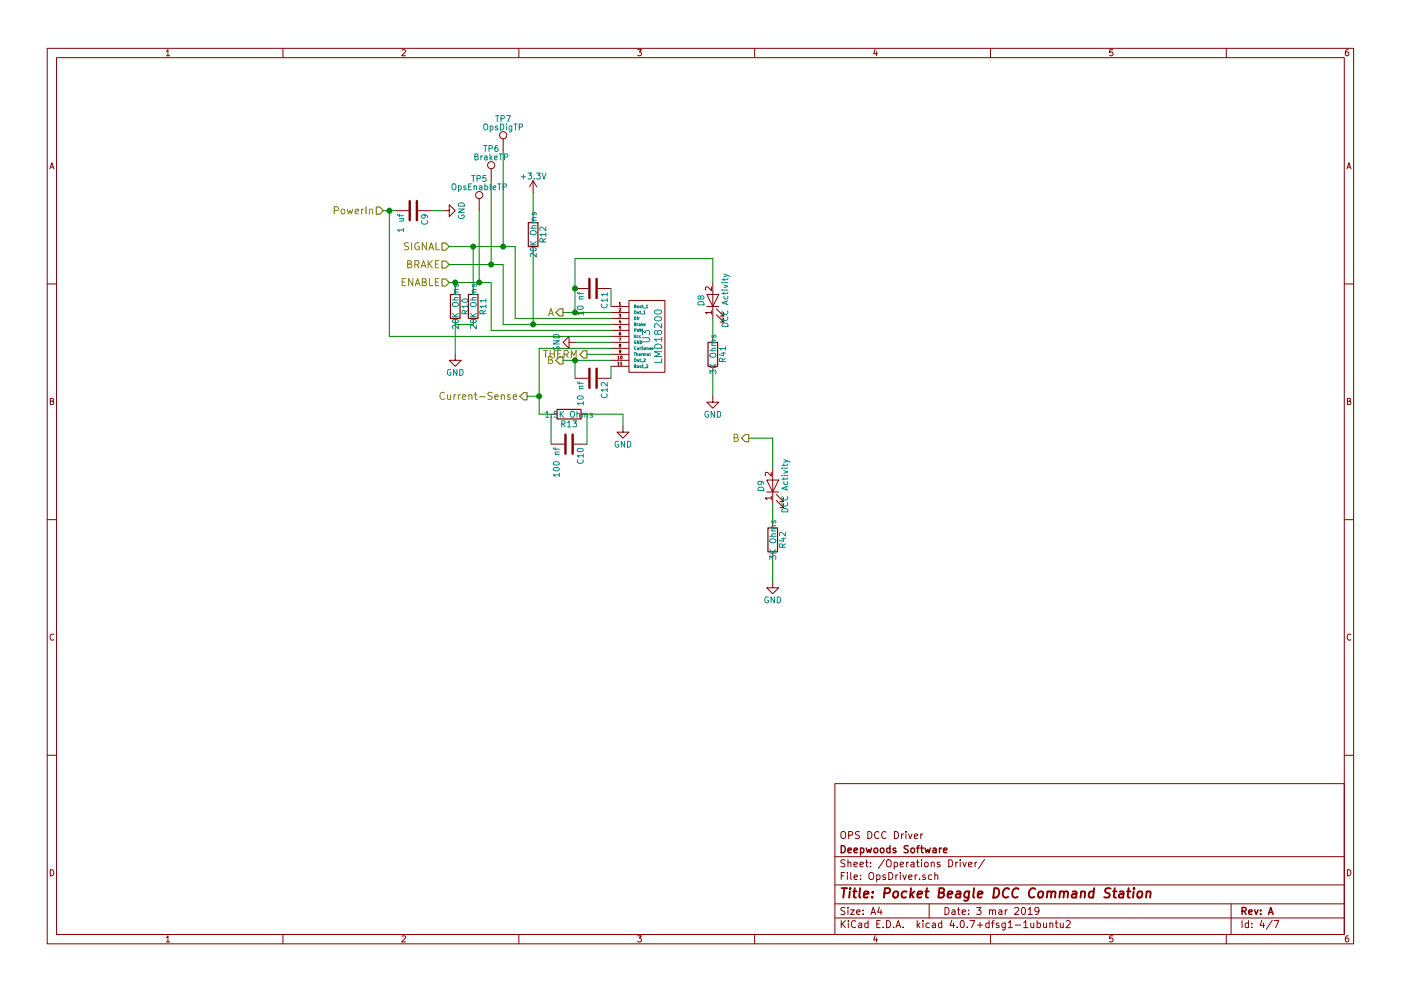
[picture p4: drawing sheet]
EESchema Schematic File Version 2
LIBS:power
LIBS:device
LIBS:transistors
LIBS:conn
LIBS:linear
LIBS:regul
LIBS:74xx
LIBS:cmos4000
LIBS:adc-dac
LIBS:memory
LIBS:xilinx
LIBS:microcontrollers
LIBS:dsp
LIBS:microchip
LIBS:analog_switches
LIBS:motorola
LIBS:texas
LIBS:intel
LIBS:audio
LIBS:interface
LIBS:digital-audio
LIBS:philips
LIBS:display
LIBS:cypress
LIBS:siliconi
LIBS:opto
LIBS:atmel
LIBS:contrib
LIBS:valves
LIBS:pocketbeagle
LIBS:lm2574n-5
LIBS:lmd18200
LIBS:tmp36
LIBS:sn65hvd233-ht
LIBS:L298N
LIBS:PocketBeagleCommandStation-cache
EELAYER 25 0
EELAYER END
$Descr A4 11693 8268
encoding utf-8
Sheet 4 7
Title "Pocket Beagle DCC Command Station"
Date "3 mar 2019"
Rev "A"
Comp "Deepwoods Software"
Comment1 "OPS DCC Driver"
Comment2 ""
Comment3 ""
Comment4 ""
$EndDescr
$Comp
L LMD18200 U3
U 1 1
P 5400 2800
F 0 "U3" H 5400 2800 60  0000 C CNN
F 1 "LMD18200" H 5400 2900 60  0000 C CNN
F 2 "TO220_11Pin:TO220_11PIN_VERT" H 5400 2800 60  0001 C CNN
F 3 "" H 5400 2800 60  0000 C CNN
F 4 "926-LMD18200T/NOPB" H 5400 2800 60  0001 C CNN "Mouser Part Number"
	1    5400 2800
	0    1    1    0   
$EndComp
Text HLabel 3200 1750 0    60   Input ~ 0
PowerIn
$Comp
L C C9
U 1 1
P 3450 1750
F 0 "C9" H 3475 1850 50  0000 L CNN
F 1 "1 uf" H 3475 1650 50  0000 L CNN
F 2 "Capacitors_THT:C_Rect_L7.0mm_W2.0mm_P5.00mm" H 3488 1600 50  0001 C CNN
F 3 "" H 3450 1750 50  0001 C CNN
F 4 "810-FG18X5R1H105KRT6" H 3450 1750 60  0001 C CNN "Mouser Part Number"
	1    3450 1750
	0    1    1    0   
$EndComp
$Comp
L GND #PWR028
U 1 1
P 3700 1750
F 0 "#PWR028" H 3700 1500 50  0001 C CNN
F 1 "GND" H 3700 1600 50  0000 C CNN
F 2 "" H 3700 1750 50  0001 C CNN
F 3 "" H 3700 1750 50  0001 C CNN
	1    3700 1750
	0    -1   -1   0   
$EndComp
$Comp
L GND #PWR029
U 1 1
P 4800 2850
F 0 "#PWR029" H 4800 2600 50  0001 C CNN
F 1 "GND" H 4800 2700 50  0000 C CNN
F 2 "" H 4800 2850 50  0001 C CNN
F 3 "" H 4800 2850 50  0001 C CNN
	1    4800 2850
	0    1    1    0   
$EndComp
Text HLabel 4700 2600 0    60   Output ~ 0
A
Text HLabel 4700 3000 0    60   Output ~ 0
B
$Comp
L C C12
U 1 1
P 4950 3150
F 0 "C12" H 4975 3250 50  0000 L CNN
F 1 "10 nf" H 4975 3050 50  0000 L CNN
F 2 "Capacitors_THT:C_Rect_L4.0mm_W2.5mm_P2.50mm" H 4988 3000 50  0001 C CNN
F 3 "" H 4950 3150 50  0001 C CNN
F 4 "75-1C10Z5U103M100B" H 4950 3150 60  0001 C CNN "Mouser Part Number"
	1    4950 3150
	0    1    1    0   
$EndComp
$Comp
L C C11
U 1 1
P 4950 2400
F 0 "C11" H 4975 2500 50  0000 L CNN
F 1 "10 nf" H 4975 2300 50  0000 L CNN
F 2 "Capacitors_THT:C_Rect_L4.0mm_W2.5mm_P2.50mm" H 4988 2250 50  0001 C CNN
F 3 "" H 4950 2400 50  0001 C CNN
F 4 "75-1C10Z5U103M100B" H 4950 2400 60  0001 C CNN "Mouser Part Number"
	1    4950 2400
	0    1    1    0   
$EndComp
Text HLabel 4900 2950 0    60   Output ~ 0
THERM
Text HLabel 4400 3300 0    60   Output ~ 0
Current-Sense
$Comp
L R R13
U 1 1
P 4750 3450
F 0 "R13" V 4830 3450 50  0000 C CNN
F 1 "1.5K Ohms" V 4750 3450 50  0000 C CNN
F 2 "Resistors_THT:R_Axial_DIN0204_L3.6mm_D1.6mm_P2.54mm_Vertical" V 4680 3450 50  0001 C CNN
F 3 "" H 4750 3450 50  0001 C CNN
F 4 "279-CFR25J1K5" V 4750 3450 60  0001 C CNN "Mouser Part Number"
	1    4750 3450
	0    1    1    0   
$EndComp
$Comp
L GND #PWR030
U 1 1
P 5200 3550
F 0 "#PWR030" H 5200 3300 50  0001 C CNN
F 1 "GND" H 5200 3400 50  0000 C CNN
F 2 "" H 5200 3550 50  0001 C CNN
F 3 "" H 5200 3550 50  0001 C CNN
	1    5200 3550
	1    0    0    -1  
$EndComp
$Comp
L C C10
U 1 1
P 4750 3700
F 0 "C10" H 4775 3800 50  0000 L CNN
F 1 "100 nf" H 4775 3600 50  0000 L CNN
F 2 "Capacitors_THT:C_Rect_L4.0mm_W2.5mm_P2.50mm" H 4788 3550 50  0001 C CNN
F 3 "" H 4750 3700 50  0001 C CNN
F 4 "594-K104Z15Y5VF5TL2" H 4750 3700 60  0001 C CNN "Mouser Part Number"
	1    4750 3700
	0    1    1    0   
$EndComp
Text HLabel 3750 2050 0    60   Input ~ 0
SIGNAL
Text HLabel 3750 2200 0    60   Input ~ 0
BRAKE
Text HLabel 3750 2350 0    60   Input ~ 0
ENABLE
Wire Wire Line
	3250 2800 5100 2800
Wire Wire Line
	3200 1750 3300 1750
Connection ~ 3250 1750
Wire Wire Line
	3700 1750 3600 1750
Wire Wire Line
	5100 2850 4800 2850
Wire Wire Line
	4700 2600 5100 2600
Wire Wire Line
	4700 3000 5100 3000
Wire Wire Line
	5100 2400 5100 2550
Wire Wire Line
	4800 2150 4800 2600
Connection ~ 4800 2600
Wire Wire Line
	4800 3150 4800 3000
Connection ~ 4800 3000
Wire Wire Line
	5100 3150 5100 3050
Wire Wire Line
	5100 2950 4900 2950
Wire Wire Line
	5100 2900 4500 2900
Wire Wire Line
	4500 2900 4500 3450
Wire Wire Line
	4500 3300 4400 3300
Wire Wire Line
	4500 3450 4600 3450
Connection ~ 4500 3300
Wire Wire Line
	4900 3450 5200 3450
Wire Wire Line
	5200 3450 5200 3550
Wire Wire Line
	4900 3700 4900 3450
Wire Wire Line
	4600 3450 4600 3700
Wire Wire Line
	3250 2800 3250 1750
Wire Wire Line
	5100 2650 4300 2650
Wire Wire Line
	4300 2650 4300 2050
Wire Wire Line
	4300 2050 3750 2050
Wire Wire Line
	4200 2700 5100 2700
Wire Wire Line
	4200 2200 4200 2700
Wire Wire Line
	3750 2200 4200 2200
Wire Wire Line
	4100 2750 5100 2750
Wire Wire Line
	4100 2350 4100 2750
Wire Wire Line
	3750 2350 4100 2350
$Comp
L R R10
U 1 1
P 3800 2550
F 0 "R10" V 3880 2550 50  0000 C CNN
F 1 "20K Ohms" V 3800 2550 50  0000 C CNN
F 2 "Resistors_THT:R_Axial_DIN0204_L3.6mm_D1.6mm_P2.54mm_Vertical" V 3730 2550 50  0001 C CNN
F 3 "" H 3800 2550 50  0001 C CNN
F 4 "603-MFR-12FTF52-20K" V 3800 2550 60  0001 C CNN "Mouser Part Number"
	1    3800 2550
	1    0    0    -1  
$EndComp
$Comp
L R R11
U 1 1
P 3950 2550
F 0 "R11" V 4030 2550 50  0000 C CNN
F 1 "20K Ohms" V 3950 2550 50  0000 C CNN
F 2 "Resistors_THT:R_Axial_DIN0204_L3.6mm_D1.6mm_P2.54mm_Vertical" V 3880 2550 50  0001 C CNN
F 3 "" H 3950 2550 50  0001 C CNN
F 4 "603-MFR-12FTF52-20K" V 3950 2550 60  0001 C CNN "Mouser Part Number"
	1    3950 2550
	1    0    0    -1  
$EndComp
$Comp
L R R12
U 1 1
P 4450 1950
F 0 "R12" V 4530 1950 50  0000 C CNN
F 1 "20K Ohms" V 4450 1950 50  0000 C CNN
F 2 "Resistors_THT:R_Axial_DIN0204_L3.6mm_D1.6mm_P2.54mm_Vertical" V 4380 1950 50  0001 C CNN
F 3 "" H 4450 1950 50  0001 C CNN
F 4 "603-MFR-12FTF52-20K" V 4450 1950 60  0001 C CNN "Mouser Part Number"
	1    4450 1950
	1    0    0    -1  
$EndComp
$Comp
L GND #PWR031
U 1 1
P 3800 2950
F 0 "#PWR031" H 3800 2700 50  0001 C CNN
F 1 "GND" H 3800 2800 50  0000 C CNN
F 2 "" H 3800 2950 50  0001 C CNN
F 3 "" H 3800 2950 50  0001 C CNN
	1    3800 2950
	1    0    0    -1  
$EndComp
$Comp
L +3.3V #PWR032
U 1 1
P 4450 1600
F 0 "#PWR032" H 4450 1450 50  0001 C CNN
F 1 "+3.3V" H 4450 1740 50  0000 C CNN
F 2 "" H 4450 1600 50  0001 C CNN
F 3 "" H 4450 1600 50  0001 C CNN
	1    4450 1600
	1    0    0    -1  
$EndComp
Wire Wire Line
	4450 1600 4450 1800
Wire Wire Line
	4450 2100 4450 2700
Connection ~ 4450 2700
Wire Wire Line
	3800 2700 3800 2950
Wire Wire Line
	3950 2700 3800 2700
Wire Wire Line
	3800 2400 3800 2350
Connection ~ 3800 2350
Wire Wire Line
	3950 2400 3950 2050
Connection ~ 3950 2050
$Comp
L LED D8
U 1 1
P 5950 2500
F 0 "D8" H 5950 2600 50  0000 C CNN
F 1 "DCC Activity" H 5950 2400 50  0000 C CNN
F 2 "LEDs:LED_D3.0mm" H 5950 2500 50  0001 C CNN
F 3 "" H 5950 2500 50  0001 C CNN
F 4 "710-151031VS06000" H 5950 2500 60  0001 C CNN "Mouser Part Number"
	1    5950 2500
	0    -1   -1   0   
$EndComp
$Comp
L R R41
U 1 1
P 5950 2950
F 0 "R41" V 6030 2950 50  0000 C CNN
F 1 "3K Ohms" V 5950 2950 50  0000 C CNN
F 2 "Resistors_THT:R_Axial_DIN0204_L3.6mm_D1.6mm_P1.90mm_Vertical" V 5880 2950 50  0001 C CNN
F 3 "" H 5950 2950 50  0001 C CNN
F 4 "660-MF1/4LCT52R302G" V 5950 2950 60  0001 C CNN "Mouser Part Number"
	1    5950 2950
	1    0    0    -1  
$EndComp
$Comp
L GND #PWR033
U 1 1
P 5950 3300
F 0 "#PWR033" H 5950 3050 50  0001 C CNN
F 1 "GND" H 5950 3150 50  0000 C CNN
F 2 "" H 5950 3300 50  0001 C CNN
F 3 "" H 5950 3300 50  0001 C CNN
	1    5950 3300
	1    0    0    -1  
$EndComp
Wire Wire Line
	5950 3300 5950 3100
Wire Wire Line
	5950 2800 5950 2650
Wire Wire Line
	5950 2350 5950 2150
Wire Wire Line
	5950 2150 4800 2150
Connection ~ 4800 2400
$Comp
L LED D9
U 1 1
P 6450 4050
F 0 "D9" H 6450 4150 50  0000 C CNN
F 1 "DCC Activity" H 6450 3950 50  0000 C CNN
F 2 "LEDs:LED_D3.0mm" H 6450 4050 50  0001 C CNN
F 3 "" H 6450 4050 50  0001 C CNN
F 4 "710-151031SS06000 " H 6450 4050 60  0001 C CNN "Mouser Part Number"
	1    6450 4050
	0    -1   -1   0   
$EndComp
$Comp
L R R42
U 1 1
P 6450 4500
F 0 "R42" V 6530 4500 50  0000 C CNN
F 1 "3K Ohms" V 6450 4500 50  0000 C CNN
F 2 "Resistors_THT:R_Axial_DIN0204_L3.6mm_D1.6mm_P1.90mm_Vertical" V 6380 4500 50  0001 C CNN
F 3 "" H 6450 4500 50  0001 C CNN
F 4 "660-MF1/4LCT52R302G" V 6450 4500 60  0001 C CNN "Mouser Part Number"
	1    6450 4500
	1    0    0    -1  
$EndComp
$Comp
L GND #PWR034
U 1 1
P 6450 4850
F 0 "#PWR034" H 6450 4600 50  0001 C CNN
F 1 "GND" H 6450 4700 50  0000 C CNN
F 2 "" H 6450 4850 50  0001 C CNN
F 3 "" H 6450 4850 50  0001 C CNN
	1    6450 4850
	1    0    0    -1  
$EndComp
Wire Wire Line
	6450 4850 6450 4650
Wire Wire Line
	6450 4350 6450 4200
Wire Wire Line
	6450 3650 6450 3900
Text HLabel 6250 3650 0    60   Output ~ 0
B
Wire Wire Line
	6250 3650 6450 3650
$Comp
L TEST_1P TP7
U 1 1
P 4200 1250
F 0 "TP7" H 4200 1520 50  0000 C CNN
F 1 "OpsDigTP" H 4200 1450 50  0000 C CNN
F 2 "Measurement_Points:Measurement_Point_Round-TH_Small" H 4400 1250 50  0001 C CNN
F 3 "" H 4400 1250 50  0001 C CNN
	1    4200 1250
	1    0    0    -1  
$EndComp
$Comp
L TEST_1P TP6
U 1 1
P 4100 1500
F 0 "TP6" H 4100 1770 50  0000 C CNN
F 1 "BrakeTP" H 4100 1700 50  0000 C CNN
F 2 "Measurement_Points:Measurement_Point_Round-TH_Small" H 4300 1500 50  0001 C CNN
F 3 "" H 4300 1500 50  0001 C CNN
	1    4100 1500
	1    0    0    -1  
$EndComp
$Comp
L TEST_1P TP5
U 1 1
P 4000 1750
F 0 "TP5" H 4000 2020 50  0000 C CNN
F 1 "OpsEnableTP" H 4000 1950 50  0000 C CNN
F 2 "Measurement_Points:Measurement_Point_Round-TH_Small" H 4200 1750 50  0001 C CNN
F 3 "" H 4200 1750 50  0001 C CNN
	1    4000 1750
	1    0    0    -1  
$EndComp
Wire Wire Line
	4000 1750 4000 2350
Connection ~ 4000 2350
Wire Wire Line
	4100 1500 4100 2200
Connection ~ 4100 2200
Wire Wire Line
	4200 1250 4200 2050
Connection ~ 4200 2050
$EndSCHEMATC
